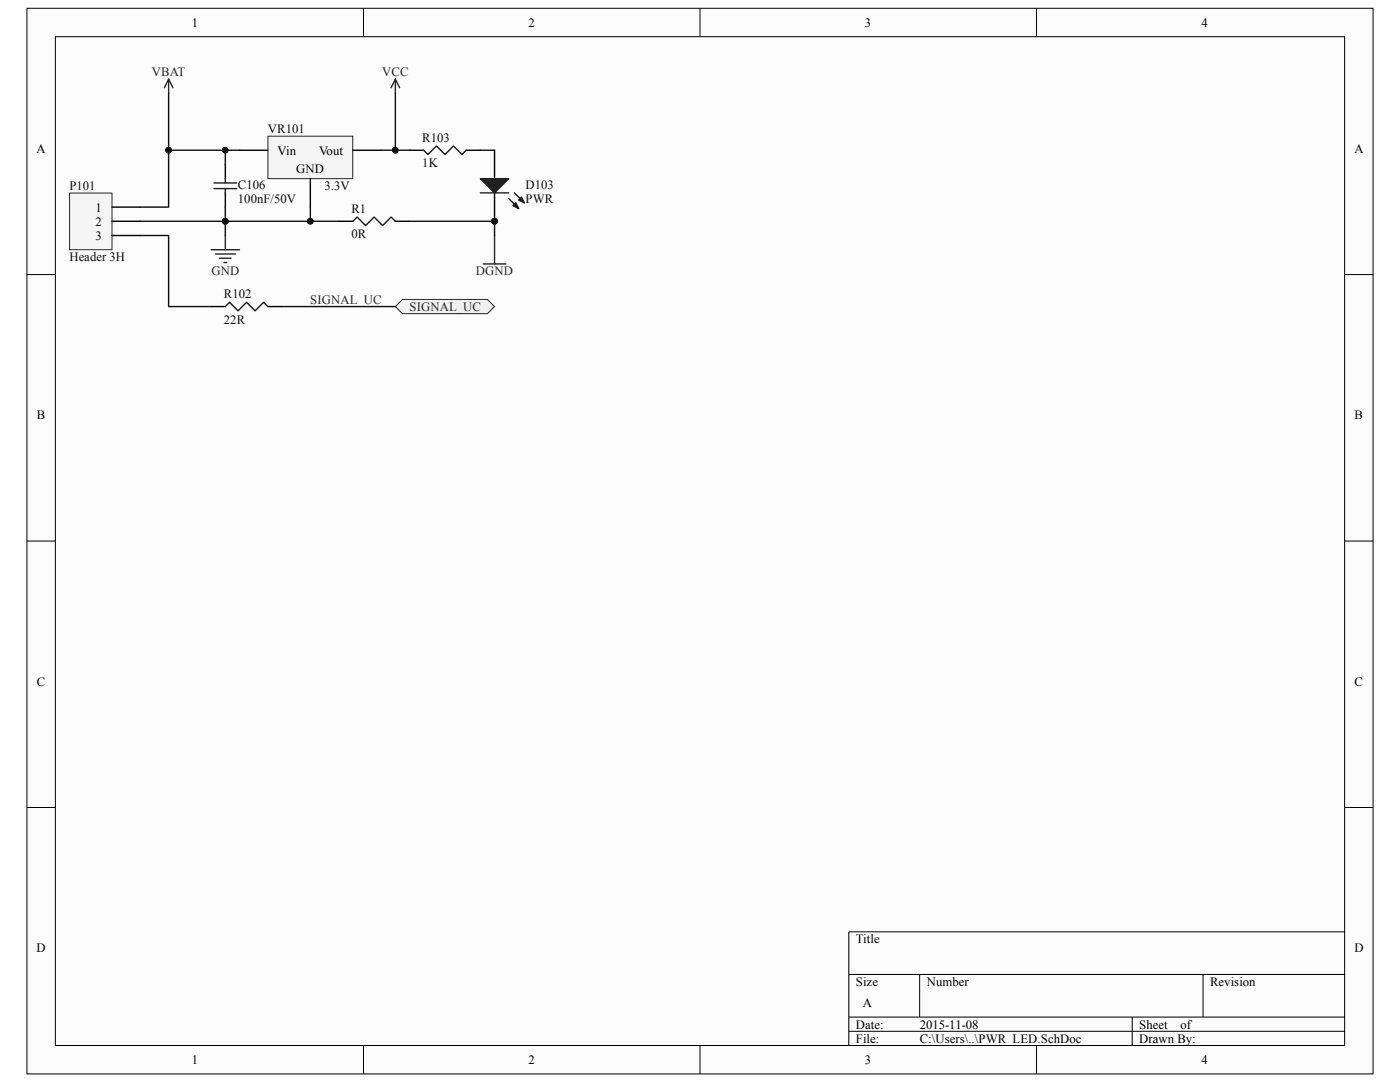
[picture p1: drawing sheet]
<svg xmlns="http://www.w3.org/2000/svg" width="279mm" height="216mm" viewBox="0 0 279 216" stroke-linecap="round" stroke-linejoin="round" font-family="sans-serif">
<path d="M5.4 1.7h268.6v212.6h-268.6z" fill="#fcfcfc"/>
<path d="M5.4 1.7h268.6v212.6h-268.6z" fill="none" stroke="#000" stroke-width=".2"/>
<path d="M11.1 7.4h257.3v201.2h-257.3z" fill="#fcfcfc"/>
<g fill="none" stroke="#000" stroke-width=".2">
<path d="M11 7.3h257.4v201.3h-257.4zM72.5 1.6v5.7M139.7 1.6v5.7M206.9 1.6v5.7M5.4 54.8h5.6M268.4 54.8h5.6M5.4 108h5.6M268.4 108h5.6M5.4 161.1h5.6M268.4 161.1h5.6M169.4 194.4h99M183.5 194.4v8.5"/>
<path d="M240.1 194.4v8.5M268.4 185.9h-99v22.7M72.5 208.6v5.7M139.7 208.6v5.7M169.4 202.9h99M169.4 205.8h99M206.9 208.6v5.7M226 202.9v5.7"/>
</g>
<path d="M13.9 38.6h8.5v11.2h-8.5z" fill="#f5f5f5"/>
<path d="M13.9 38.5h8.5v11.3h-8.5z" fill="none" stroke="#262626" stroke-width=".2"/>
<path d="M81.7 30h2.9M93 30h2.9M98.7 30v5.6M98.7 38.5v5.7M22.3 41.3h5.7M22.3 44.2h5.7M22.3 47h5.7" fill="none" stroke="#000" stroke-width=".28"/>
<circle cx="98.7" cy="44.1" r=".55" fill="#0e0e0e" stroke="#0e0e0e" stroke-width=".2"/>
<g fill="#1c1c1c" stroke="#1c1c1c" stroke-width=".28">
<path d="M95.9 35.6h5.6l-2.8 2.9z"/>
<path d="M102.9 40.5l.6 1.1-1.1-.6z"/>
<path d="M104.1 39.3l.5 1.2-1.1-.6z"/>
</g>
<path d="M84.6 30l.8 .8 1.7-1.7 1.7 1.7 1.7-1.7 1.7 1.7 .8-.8M95.9 38.5h5.6M101.5 39.6l2 2M102.7 38.5l1.9 2" fill="none" stroke="#1c1c1c" stroke-width=".28"/>
<path d="M33.7 15.8l-.9 1.7M33.7 15.8l.8 1.7M33.7 15.8v2.8M42.1 49.8h5.7M43 50.7h3.9M43.8 51.5h2.3M44.7 52.4h.5M45 47v2.8" fill="none" stroke="#262626" stroke-width=".28"/>
<path d="M53.5 27.2h16.9v8.4h-16.9z" fill="#f5f5f5"/>
<path d="M53.5 27.2h16.9v8.4h-16.9z" fill="none" stroke="#262626" stroke-width=".2"/>
<path d="M45 32.8v2.8M45 38.5v2.8M47.8 30h5.7M61.9 35.6v5.7M70.4 30h5.7M67.6 44.2h2.8M78.9 44.2h2.8M42.1 61.2h2.9M53.5 61.2h2.8" fill="none" stroke="#000" stroke-width=".28"/>
<path d="M78.9 15.8l-.8 1.7M78.9 15.8l.9 1.7M78.9 15.8v2.8M96.4 52.7h4.6M98.7 47v5.7" fill="none" stroke="#262626" stroke-width=".28"/>
<path d="M42.7 36.5h4.5M42.7 37.6h4.5M45 35.6v.9M45 37.6v.9M70.4 44.2l.9-.9 1.7 1.7 1.7-1.7 1.7 1.7 1.7-1.7 .8 .9M45 61.2l.8-.9 1.7 1.7 1.7-1.7 1.7 1.7 1.7-1.7 .9 .9" fill="none" stroke="#1c1c1c" stroke-width=".28"/>
<path d="M80.3 59.8h17l1.4 1.4-1.4 1.4h-17l-1.4-1.4z" fill-rule="evenodd" fill="#f0f0f0" stroke="#262626" stroke-width=".2"/>
<path d="M33.7 18.6v11.4M78.9 18.6v11.4M45 30v2.8M47.8 30h-14.1v11.3h-5.7M76.1 30h5.6M95.9 30h2.8M28 47h5.7v14.2h8.4M45 41.3v5.7M61.9 41.3v2.9h-33.9M61.9 44.2h5.7M81.7 44.2h17v2.8M56.3 61.2h22.6" fill="none" stroke="#0e0e0e" stroke-width=".28"/>
<g fill="#0e0e0e" stroke="#0e0e0e" stroke-width=".2">
<circle cx="33.6" cy="30" r=".55"/>
<circle cx="45" cy="30" r=".55"/>
<circle cx="45" cy="44.1" r=".55"/>
<circle cx="61.9" cy="44.1" r=".55"/>
<circle cx="98.7" cy="44.1" r=".55"/>
<circle cx="78.9" cy="30" r=".55"/>
</g>
<g font-size="2.5">
<text x="38.3" y="5.3">1</text>
<text x="105.5" y="5.3">2</text>
<text x="172.6" y="5.3">3</text>
<text x="239.8" y="5.3">4</text>
<text x="7.3" y="30.5">A</text>
<text x="55.4" y="30.9">Vin</text>
<text x="59.1" y="34.5">GND</text>
<text x="63.7" y="30.9">Vout</text>
<text x="270.3" y="30.5">A</text>
<text x="19.1" y="42.2">1</text>
<text x="19.1" y="45">2</text>
<text x="19.1" y="47.8">3</text>
<text x="7.4" y="83.6">B</text>
<text x="270.3" y="83.6">B</text>
<text x="7.4" y="136.8">C</text>
<text x="270.3" y="136.8">C</text>
<text x="7.3" y="190">D</text>
<text x="170.8" y="188.2">Title</text>
<text x="270.3" y="190">D</text>
<text x="170.8" y="196.7">Size</text>
<text x="184.9" y="196.7">Number</text>
<text x="241.5" y="196.7">Revision</text>
<text x="172.2" y="201">A</text>
<text x="170.8" y="205.2">Date:</text>
<text x="170.8" y="208.1">File:</text>
<text x="183.5" y="205.2">2015-11-08</text>
<text x="183.5" y="208.1">C:\Users\..\PWR_LED.SchDoc</text>
<text x="227.4" y="205.2">Sheet</text>
<text x="227.4" y="208.1">Drawn By:</text>
<text x="235.6" y="205.2">of</text>
<text x="38.3" y="212.3">1</text>
<text x="105.5" y="212.3">2</text>
<text x="172.6" y="212.3">3</text>
<text x="239.8" y="212.3">4</text>
</g>
<g font-size="2.5" fill="#262626">
<text x="30.3" y="15.2">VBAT</text>
<text x="76.3" y="15.2">VCC</text>
<text x="42.2" y="54.9">GND</text>
<text x="95" y="54.9">DGND</text>
<text x="61.9" y="60.6">SIGNAL_UC</text>
<text x="81.7" y="62">SIGNAL_UC</text>
</g>
<g font-size="2.5" fill="#0e0e0e">
<text x="53.5" y="26.6">VR101</text>
<text x="84.3" y="28.3">R103</text>
<text x="84.3" y="33.4">1K</text>
<text x="13.8" y="37.9">P101</text>
<text x="47.5" y="37.6">C106</text>
<text x="47.5" y="40.5">100nF/50V</text>
<text x="64.8" y="37.9">3.3V</text>
<text x="104.9" y="37.6">D103</text>
<text x="104.9" y="40.5">PWR</text>
<text x="70.1" y="47.6">0R</text>
<text x="70.1" y="42.5">R1</text>
<text x="13.8" y="52.1">Header 3H</text>
<text x="44.7" y="59.5">R102</text>
<text x="44.7" y="64.6">22R</text>
</g>
</svg>
